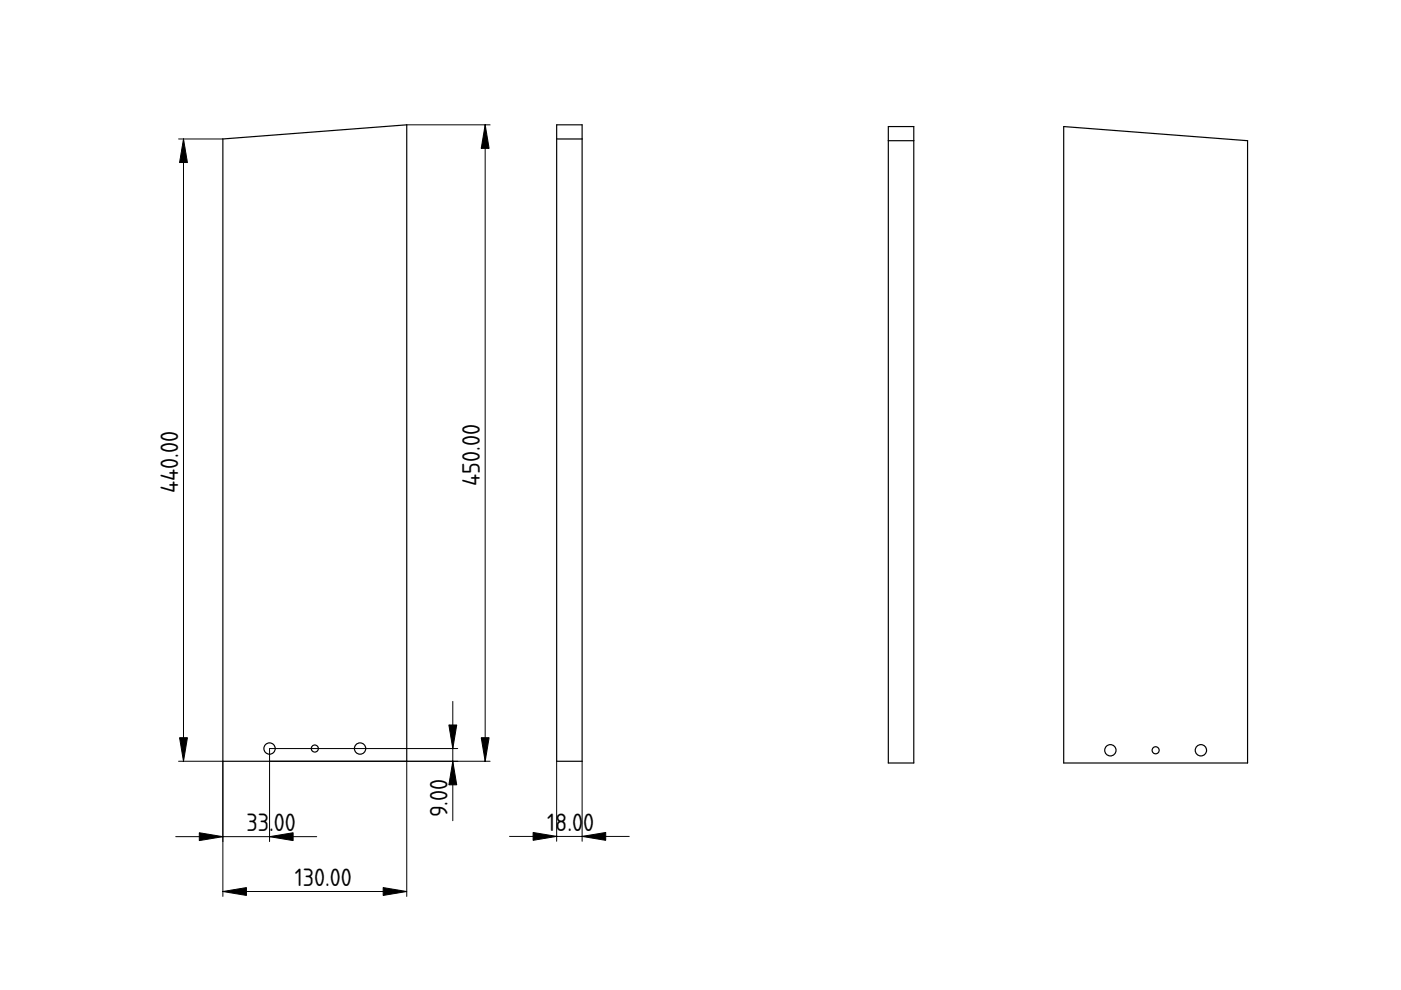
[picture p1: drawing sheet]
<svg xmlns="http://www.w3.org/2000/svg" width="297mm" height="210mm" viewBox="0 0 297 210" stroke-linecap="round" stroke-linejoin="round" font-family="sans-serif">
<path d="M120.7 93.9h.1" fill="none" stroke="#000" stroke-width=".21"/>
<path d="M118 29.5h5.4v131.9h-5.4z" fill-rule="evenodd" fill="#fff"/>
<path d="M120.7 93.9h.1" fill="none" stroke="#000" stroke-width=".21"/>
<path d="M118 26.5h5.4v3h-5.4z" fill-rule="evenodd" fill="#fff"/>
<path d="M118 29.5h5.4M118 26.5h5.4v134.9h-5.4z" fill="none" stroke="#000" stroke-width=".25"/>
<path d="M120.7 93.9h.1M108 177.3h25.4M118 161.4v17M123.4 161.4v17" fill="none" stroke="#000" stroke-width=".21"/>
<path d="M113 176.5l5 .8-5 .9zM123.4 177.3l5-.8v1.7z" fill="#000" stroke="#000" stroke-width=".21"/>
<path d="M47.3 29.5l38.9-3v134.9h-38.9z" fill-rule="evenodd" fill="#fff"/>
<path d="M66.7 93.9h.1" fill="none" stroke="#000" stroke-width=".21"/>
<g fill="#fff">
<circle cx="76.3" cy="158.7" r="1.2"/>
<circle cx="57.1" cy="158.7" r="1.2"/>
<circle cx="66.7" cy="158.7" r=".75"/>
</g>
<g fill="none" stroke="#000" stroke-width=".25">
<path d="M47.3 29.5l38.9-3v134.9h-38.9z"/>
<circle cx="57.1" cy="158.7" r="1.2"/>
<circle cx="66.7" cy="158.7" r=".75"/>
<circle cx="76.3" cy="158.7" r="1.2"/>
</g>
<g fill="none" stroke="#000" stroke-width=".21">
<path d="M37.9 29.5h9.4M38.9 29.5v131.9M86.2 26.5h17.7M102.9 26.5v134.9M66.7 93.9h.1M191 94.3h.1M96 148.7v25.3M97 158.7h-39.9v19.7M37.3 177.4h29.8M37.9 161.4h9.4v28.7M57.1 161.4h46.8M86.2 161.4v28.7"/>
<path d="M47.3 189h38.9"/>
</g>
<path d="M38.9 29.5l.8 5h-1.6zM102.9 26.5l.8 5h-1.7zM95.2 153.7h1.6l-.8 5zM38.1 156.4h1.6l-.8 5zM42.3 176.6l5 .8-5 .8zM57.1 177.4l5-.8v1.6zM96 161.4l.8 5h-1.6zM102 156.4h1.7l-.8 5zM47.3 189l5-.8v1.7zM81.2 188.2l5 .8-5 .9z" fill="#000" stroke="#000" stroke-width=".21"/>
<path d="M188.3 26.8h5.4v135h-5.4z" fill-rule="evenodd" fill="#fff"/>
<path d="M191 94.3h.1" fill="none" stroke="#000" stroke-width=".21"/>
<path d="M188.3 29.8h5.4v132h-5.4z" fill-rule="evenodd" fill="#fff"/>
<path d="M191 94.3h.1" fill="none" stroke="#000" stroke-width=".21"/>
<path d="M188.3 26.8h5.4v3h-5.4z" fill-rule="evenodd" fill="#fff"/>
<path d="M188.3 29.8h5.4M188.3 26.8h5.4v135h-5.4z" fill="none" stroke="#000" stroke-width=".25"/>
<path d="M225.5 26.8l39 3v132h-39z" fill-rule="evenodd" fill="#fff"/>
<path d="M245 94.3h.1" fill="none" stroke="#000" stroke-width=".21"/>
<g fill="#fff">
<circle cx="254.6" cy="159.1" r="1.2"/>
<circle cx="235.4" cy="159.1" r="1.2"/>
<circle cx="245" cy="159.1" r=".75"/>
</g>
<g fill="none" stroke="#000" stroke-width=".25">
<path d="M225.5 26.8l39 3v132h-39z"/>
<circle cx="235.4" cy="159.1" r="1.2"/>
<circle cx="245" cy="159.1" r=".75"/>
<circle cx="254.6" cy="159.1" r="1.2"/>
</g>
<g font-size="5">
<text x="37.8" y="104.6" transform="rotate(-90 37.8 104.6)">440.00</text>
<text x="101.8" y="103" transform="rotate(-90 101.8 103)">450.00</text>
<text x="94.9" y="173.3" transform="rotate(-90 94.9 173.3)">9.00</text>
<text x="52.3" y="176.3">33.</text>
<text x="58.1" y="176.3">00</text>
<text x="116" y="176.2">18.0</text>
<text x="123.7" y="176.2">0</text>
<text x="62.5" y="187.9">130.00</text>
</g>
</svg>
